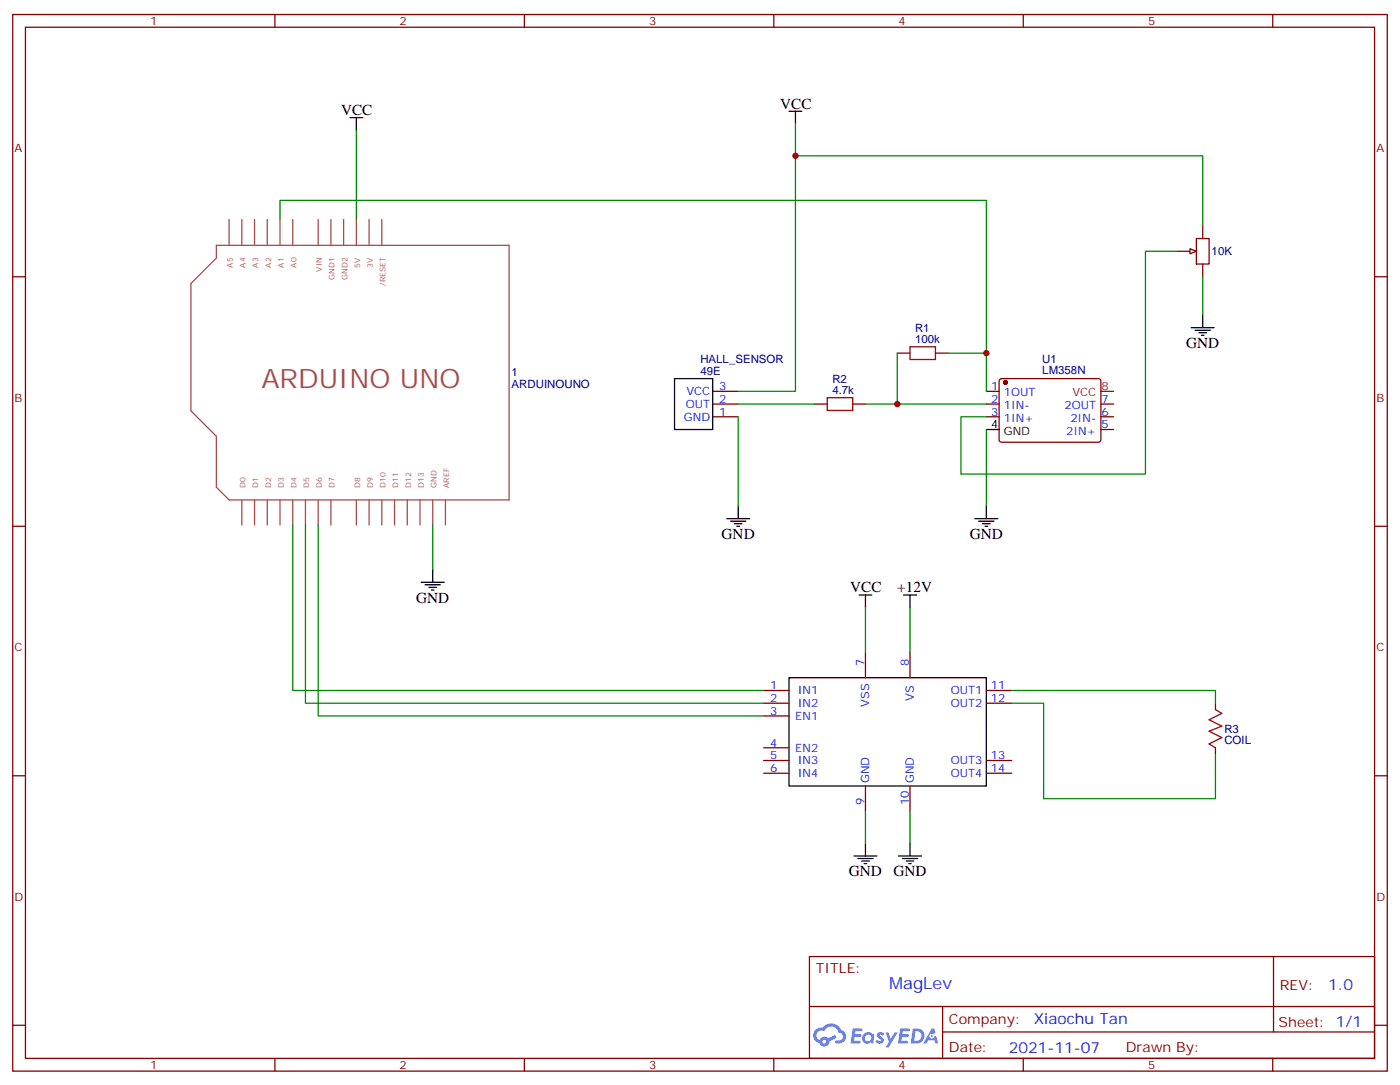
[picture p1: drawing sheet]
<svg xmlns="http://www.w3.org/2000/svg" width="388mm" height="301mm" viewBox="0 0 388 301" stroke-linecap="round" stroke-linejoin="round" font-family="sans-serif">
<g fill="none" stroke="#870000" stroke-width=".35">
<path d="M3.5 4h381v292.8h-381zM7.1 7.5h373.9v285.8h-373.9zM76.2 4v3.5M145.3 4v3.5M214.5 4v3.5M283.6 4v3.5M352.8 4v3.5M3.5 76.7h3.6M381 76.7h3.5M3.5 145.8h3.6M381 145.8h3.5M3.5 215h3.6"/>
<path d="M381 215h3.5M224.4 265.1h156.6v28.2h-156.6zM224.4 278.9h156.5M261.3 278.9v14.1M353 265.1v20.9M3.5 284.1h3.6M76.2 293.3v3.5M145.3 293.3v3.5M214.5 293.3v3.5M261.3 286h119.6M283.6 293.3v3.5M352.8 293.3v3.5"/>
<path d="M381 284.1h3.5"/>
</g>
<g fill="#5487ff">
<path d="M243.4 286.3a1.22 1.22 0 0 1 1.7 .2l-.4 .6a.47 .47 0 0 0-.4-.4 .47 .47 0 0 0-.5 .2l.1 .1a1.23 1.23 0 0 1 .8 1.9 1.44 1.44 0 0 1-2.1-.2l.5-.6 .8 .4a.29 .29 0 0 0 .3-.2 .29 .29 0 0 0-.3-.3 1.04 1.04 0 0 1-.5-1.7z"/>
<path d="M236.4 285h2.3l.3 .2-.1 .5h-1.8l-.1 .9h1.5l.3 .4-.4 .3h-1.6l-.1 1.1 1.7 .1 .2 .3-.2 .3-2.6 .1z"/>
<path d="M249.5 285h2.4l.3 .2-.1 .5h-1.9l-.1 .9h1.5l.4 .4-.4 .3h-1.6l-.2 1.1 1.8 .1 .1 .3-.1 .3-2.7 .1z"/>
<path d="M258.3 285h.7l.3 1.3-.6 .3a.69 .69 0 0 0-1 .3 .69 .69 0 0 0 .4 .9 .69 .69 0 0 0 .9-.6l.5-.3 .5 2.2h-.8l-.2-.8h-1.7l-.5 .8h-.9z"/>
<path d="M245.5 286.1h.8l.6 1.8 1.1-1.8h.8l-2.5 4.2h-.8l.9-1.6z"/>
<path d="M253 285l-.6 4.2h1.4a2.11 2.11 0 0 0 2.4-2.2 2.11 2.11 0 0 0-2.5-2zM253.8 285.7a1.39 1.39 0 0 1 1.6 1.5 1.39 1.39 0 0 1-1.8 1.2h-.2z"/>
<path d="M239.4 286.6a1.54 1.54 0 0 0-.1 2.2 1.54 1.54 0 0 0 2.1 .1l.6 .3 .3-2.3-.1-.3h-.4a1.49 1.49 0 0 0-2.4 0zM239.6 287.6a.95 .95 0 0 1 1.9 0 .95 .95 0 0 1-1.9 0z"/>
<path d="M226.1 285.4a2.18 2.18 0 0 0 1 3.7 1.44 1.44 0 0 0 1.7 .9 1.44 1.44 0 0 0 1.1-1.5l2-1-.4-.7-1.9 1a1.47 1.47 0 0 0-2.5 .4 1.39 1.39 0 0 1-.6-1.9 1.39 1.39 0 0 1 2-.5 2.12 2.12 0 0 1 2.1-1.3 2.12 2.12 0 0 1 1.9 1.7 1.14 1.14 0 0 1 1.1 1.4 1.14 1.14 0 0 1-1.6 .7 .43 .43 0 0 0-.6 .4 .43 .43 0 0 0 .5 .5 1.98 1.98 0 0 0 2.5-1.3 1.98 1.98 0 0 0-1.3-2.5 3.1 3.1 0 0 0-5.2-.7l-.9 .1zM228 288.7a.54 .54 0 0 1 1 0 .54 .54 0 0 1-1 0z"/>
<circle cx="258.3" cy="287.1" r=".26"/>
</g>
<g fill="none" stroke="#a64a4a" stroke-width=".35">
<path d="M60 68h81.1v70.5h-77.6l-3.5-3.5v-14.1l-7.1-7.1v-35.2l7.1-7.1zM63.5 60.8v7M67 60.8v7M70.6 60.8v7M74.1 60.8v7M77.6 60.8v7M81.1 60.8v7M88.2 60.8v7M91.7 60.8v7M95.2 60.8v7M98.8 60.8v7M102.3 60.8v7"/>
<path d="M105.8 60.8v7M67 138.5v7M70.6 138.5v7M74.1 138.5v7M77.6 138.5v7M81.1 138.5v7M84.7 138.5v7M88.2 138.5v7M91.7 138.5v7M98.8 138.5v7M102.3 138.5v7M105.8 138.5v7"/>
<path d="M109.4 138.5v7M112.9 138.5v7M116.4 138.5v7M119.9 138.5v7M123.5 138.5v7"/>
</g>
<circle cx="278.7" cy="106" r=".53" fill="#870000" stroke="#870000" stroke-width=".35"/>
<g fill="none" stroke="#870000" stroke-width=".35">
<path d="M326.3 69.6h3.5M331.6 66.1h3.5v7.1h-3.5zM333.4 62.6v3.5M333.4 73.2v3.5M248.7 97.9h3.5M259.3 97.9h3.5M197.6 108.4h7M197.6 112h7M197.6 115.5h7M225.8 112h3.5M236.4 112h3.5M273.4 108.4h3.5"/>
<path d="M273.4 112h3.5M273.4 115.5h3.5M277.2 105.1l.4-.2 27.1 .1 .5 .6-.1 16.5-.7 .5-27-.1-.5-.7v-16.2zM305.2 112h3.5M305.2 115.5h3.5M305.2 119h3.5"/>
</g>
<path d="M187 104.9h10.6v14.1h-10.6zM273.4 119h3.5" fill="none" stroke="#000" stroke-width=".35"/>
<path d="M305.2 108.4h3.5" fill="none" stroke="#f00" stroke-width=".35"/>
<path d="M252.2 96.1h7.1v3.5h-7.1zM229.3 110.2h7.1v3.5h-7.1z" fill="none" stroke="#a10000" stroke-width=".35"/>
<path d="M329.8 68.9l1.8 .7-1.8 .7z" fill="#f0f0f0" stroke="#870000" stroke-width=".35"/>
<g fill="none" stroke="#008700" stroke-width=".35">
<path d="M98.8 36.1v24.7M220.5 34.4v8.8M77.6 60.8v-5.3h195.8v42.4M326.3 69.6h-8.8v61.8h-51.2v-15.9h7.1M333.4 62.6v-19.4h-112.9v65.2h-15.9M333.4 76.7v10.6M248.7 97.9v14.1M262.8 97.9h10.6v10.5M204.6 112h21.2M204.6 115.5v24.7M239.9 112h33.5M273.4 119v21.2"/>
<path d="M81.1 145.5v45.8h130.6M84.7 145.5v49.4h127M88.2 145.5v52.9h123.5M119.9 145.5v12.3M239.9 168.4v12.4M252.2 168.4v12.4M280.5 191.3h56.4v3.6M280.5 194.9h8.8v26.4h47.6v-12.3M239.9 224.9v8.8M252.2 224.9v8.8"/>
</g>
<g fill="none" stroke="#000" stroke-width=".35">
<path d="M97 32.6h3.5M98.8 32.6v3.5M218.7 30.8h3.5M220.5 30.8v3.6M330.2 90.8h6.3M331.3 91.5h4.2M332.3 92.2h2.1M333 92.9h.7M333.4 87.3v3.5M119.9 157.8v3.6M201.4 143.7h6.4M202.5 144.4h4.2"/>
<path d="M203.6 145.1h2.1M204.3 145.8h.7M204.6 140.2v3.5M270.2 143.7h6.4M271.3 144.4h4.2M272.3 145.1h2.2M273 145.8h.8M273.4 140.2v3.5M116.8 161.4h6.3M117.8 162.1h4.3M118.9 162.8h2.1M119.6 163.5h.7"/>
<path d="M238.1 164.9h3.6M239.9 164.9v3.5M250.5 164.9h3.5M252.2 164.9v3.5M218.7 187.8h54.7v30h-54.7zM236.7 237.2h6.4M237.8 237.9h4.2M238.8 238.6h2.1M239.5 239.3h.7M239.9 233.7v3.5M249.1 237.2h6.3M250.1 237.9h4.3"/>
<path d="M251.2 238.6h2.1M251.9 239.3h.7M252.2 233.7v3.5"/>
</g>
<g fill="none" stroke="#870000" stroke-width=".35">
<path d="M211.7 191.3h7M211.7 194.9h7M211.7 198.4h7M239.9 180.8v7M252.2 180.8v7M273.4 191.3h7.1M273.4 194.9h7.1M336.9 194.9v1.7M211.7 207.2h7M211.7 210.7h7M211.7 214.3h7M239.9 217.8v7.1"/>
<path d="M252.2 217.8v7.1M273.4 210.7h7.1M273.4 214.3h7.1M336.9 207.2v1.8"/>
</g>
<path d="M336.9 196.6l1.8 1.1-3.6 1.8 3.6 1.7-3.6 1.4 3.6 1.8-3.6 1.8 1.8 1" fill="none" stroke="#a10000" stroke-width=".35"/>
<g fill="#c00">
<circle cx="248.7" cy="112" r=".88"/>
<circle cx="273.4" cy="97.9" r=".88"/>
<circle cx="220.5" cy="43.2" r=".88"/>
</g>
<text font-size="7.4" fill="#a54b4b" x="72.4" y="107.4">ARDUINO UNO</text>
<text font-size="4.6" fill="#00f" x="246.5" y="274.1">MagLev</text>
<g font-size="4.2">
<text x="94.5" y="31.9">VCC</text>
<text x="216.3" y="30.1">VCC</text>
<text x="328.8" y="96.4">GND</text>
<text x="200" y="149.4">GND</text>
<text x="268.8" y="149.4">GND</text>
<text x="115.4" y="167">GND</text>
<text x="235.7" y="164.2">VCC</text>
<text x="248.7" y="164.2">+12V</text>
<text x="235.3" y="242.9">GND</text>
<text x="247.6" y="242.9">GND</text>
</g>
<g font-size="4.2" fill="#00f">
<text x="368.2" y="274.3">1.0</text>
<text x="286.5" y="283.9">Xiaochu Tan</text>
<text x="279.6" y="291.7">2021-11-07</text>
</g>
<g font-size="3.9" fill="#800">
<text x="226.1" y="269.7">TITLE:</text>
<text x="354.8" y="274.3">REV:</text>
<text x="263" y="283.9">Company:</text>
<text x="354.4" y="284.5">Sheet: 1/1</text>
<text x="263" y="291.5">Date:</text>
<text x="312.1" y="291.6">Drawn By:</text>
</g>
<g font-size="3.2" fill="#800">
<text x="41.6" y="7">1</text>
<text x="110.8" y="7">2</text>
<text x="179.9" y="7">3</text>
<text x="249.1" y="7">4</text>
<text x="318.2" y="7">5</text>
<text x="4.1" y="42.1">A</text>
<text x="381.5" y="42.1">A</text>
<text x="4.1" y="111.3">B</text>
<text x="381.5" y="111.3">B</text>
<text x="4.1" y="180.4">C</text>
<text x="381.5" y="180.4">C</text>
<text x="4.1" y="249.6">D</text>
<text x="381.5" y="249.6">D</text>
<text x="41.6" y="296.3">1</text>
<text x="110.8" y="296.3">2</text>
<text x="179.9" y="296.3">3</text>
<text x="249.1" y="296.3">4</text>
<text x="318.2" y="296.3">5</text>
</g>
<g font-size="3.2" fill="#000080">
<text x="335.8" y="70.8">10K</text>
<text x="253.6" y="95">100k</text>
<text x="253.6" y="91.9">R1</text>
<text x="194.1" y="100.7">HALL_SENSOR</text>
<text x="288.9" y="100.5">U1</text>
<text x="141.8" y="107.5">ARDUINOUNO</text>
<text x="141.8" y="104.3">1</text>
<text x="194.1" y="103.9">49E</text>
<text x="230.7" y="106">R2</text>
<text x="288.9" y="103.6">LM358N</text>
<text x="230.7" y="109.1">4.7k</text>
<text x="339.4" y="203.1">R3</text>
<text x="339.4" y="206.2">COIL</text>
</g>
<g font-size="3.2" fill="#00f">
<text x="190.1" y="113">OUT</text>
<text x="190.2" y="109.5">VCC</text>
<text x="199.3" y="111.6">2</text>
<text x="199.3" y="108.1">3</text>
<text x="274.7" y="108.1">1</text>
<text x="274.7" y="111.6">2</text>
<text x="278.2" y="109.9">1OUT</text>
<text x="278.2" y="113.4">1IN-</text>
<text x="295.1" y="113.4">2OUT</text>
<text x="305.3" y="111.6">7</text>
<text x="189.6" y="116.6">GND</text>
<text x="199.3" y="115.1">1</text>
<text x="274.7" y="115.1">3</text>
<text x="278.2" y="116.9">1IN+</text>
<text x="296.7" y="116.9">2IN-</text>
<text x="305.3" y="118.7">5</text>
<text x="305.3" y="115.1">6</text>
<text x="295.5" y="120.4">2IN+</text>
<text x="239.5" y="184.5" transform="rotate(-90 239.5 184.5)">7</text>
<text x="251.9" y="184.5" transform="rotate(-90 251.9 184.5)">8</text>
<text x="213.4" y="191">1</text>
<text x="274.7" y="191">11</text>
<text x="213.4" y="194.5">2</text>
<text x="221.1" y="192.4">IN1</text>
<text x="221.1" y="195.9">IN2</text>
<text x="240.9" y="195.9" transform="rotate(-90 240.9 195.9)">VSS</text>
<text x="253.3" y="194.2" transform="rotate(-90 253.3 194.2)">VS</text>
<text x="263.5" y="192.4">OUT1</text>
<text x="263.5" y="195.9">OUT2</text>
<text x="274.7" y="194.5">12</text>
<text x="213.4" y="198">3</text>
<text x="220.4" y="199.5">EN1</text>
<text x="213.4" y="206.9">4</text>
<text x="220.4" y="208.3">EN2</text>
<text x="213.4" y="210.4">5</text>
<text x="213.4" y="213.9">6</text>
<text x="221.1" y="211.8">IN3</text>
<text x="221.1" y="215.3">IN4</text>
<text x="263.5" y="211.8">OUT3</text>
<text x="263.5" y="215.3">OUT4</text>
<text x="274.7" y="210.4">13</text>
<text x="274.7" y="213.9">14</text>
<text x="240.9" y="217" transform="rotate(-90 240.9 217)">GND</text>
<text x="253.3" y="217" transform="rotate(-90 253.3 217)">GND</text>
<text x="239.5" y="223.1" transform="rotate(-90 239.5 223.1)">9</text>
<text x="251.9" y="223.1" transform="rotate(-90 251.9 223.1)">10</text>
</g>
<g font-size="3.2" fill="#f00">
<text x="297.2" y="109.9">VCC</text>
<text x="305.3" y="108.1">8</text>
</g>
<g font-size="3.2">
<text x="274.7" y="118.7">4</text>
<text x="278.2" y="120.4">GND</text>
</g>
<g font-size="2.1" fill="#a54b4b">
<text x="64.5" y="74.1" transform="rotate(-90 64.5 74.1)">A5</text>
<text x="68.1" y="74.1" transform="rotate(-90 68.1 74.1)">A4</text>
<text x="71.6" y="74.1" transform="rotate(-90 71.6 74.1)">A3</text>
<text x="75.1" y="74.1" transform="rotate(-90 75.1 74.1)">A2</text>
<text x="78.7" y="74.1" transform="rotate(-90 78.7 74.1)">A1</text>
<text x="82.2" y="74.1" transform="rotate(-90 82.2 74.1)">A0</text>
<text x="89.2" y="75.3" transform="rotate(-90 89.2 75.3)">VIN</text>
<text x="92.8" y="77.5" transform="rotate(-90 92.8 77.5)">GND1</text>
<text x="96.3" y="77.5" transform="rotate(-90 96.3 77.5)">GND2</text>
<text x="99.8" y="74.1" transform="rotate(-90 99.8 74.1)">5V</text>
<text x="103.3" y="74.1" transform="rotate(-90 103.3 74.1)">3V</text>
<text x="106.9" y="79.2" transform="rotate(-90 106.9 79.2)">/RESET</text>
<text x="68.1" y="135.2" transform="rotate(-90 68.1 135.2)">D0</text>
<text x="71.6" y="135.2" transform="rotate(-90 71.6 135.2)">D1</text>
<text x="75.1" y="135.2" transform="rotate(-90 75.1 135.2)">D2</text>
<text x="78.7" y="135.2" transform="rotate(-90 78.7 135.2)">D3</text>
<text x="82.2" y="135.2" transform="rotate(-90 82.2 135.2)">D4</text>
<text x="85.7" y="135.2" transform="rotate(-90 85.7 135.2)">D5</text>
<text x="89.2" y="135.2" transform="rotate(-90 89.2 135.2)">D6</text>
<text x="92.8" y="135.2" transform="rotate(-90 92.8 135.2)">D7</text>
<text x="99.8" y="135.2" transform="rotate(-90 99.8 135.2)">D8</text>
<text x="103.3" y="135.2" transform="rotate(-90 103.3 135.2)">D9</text>
<text x="106.9" y="135.2" transform="rotate(-90 106.9 135.2)">D10</text>
<text x="110.4" y="135.2" transform="rotate(-90 110.4 135.2)">D11</text>
<text x="113.9" y="135.2" transform="rotate(-90 113.9 135.2)">D12</text>
<text x="117.5" y="135.2" transform="rotate(-90 117.5 135.2)">D13</text>
<text x="121" y="135.2" transform="rotate(-90 121 135.2)">GND</text>
<text x="124.5" y="135.2" transform="rotate(-90 124.5 135.2)">AREF</text>
</g>
</svg>
